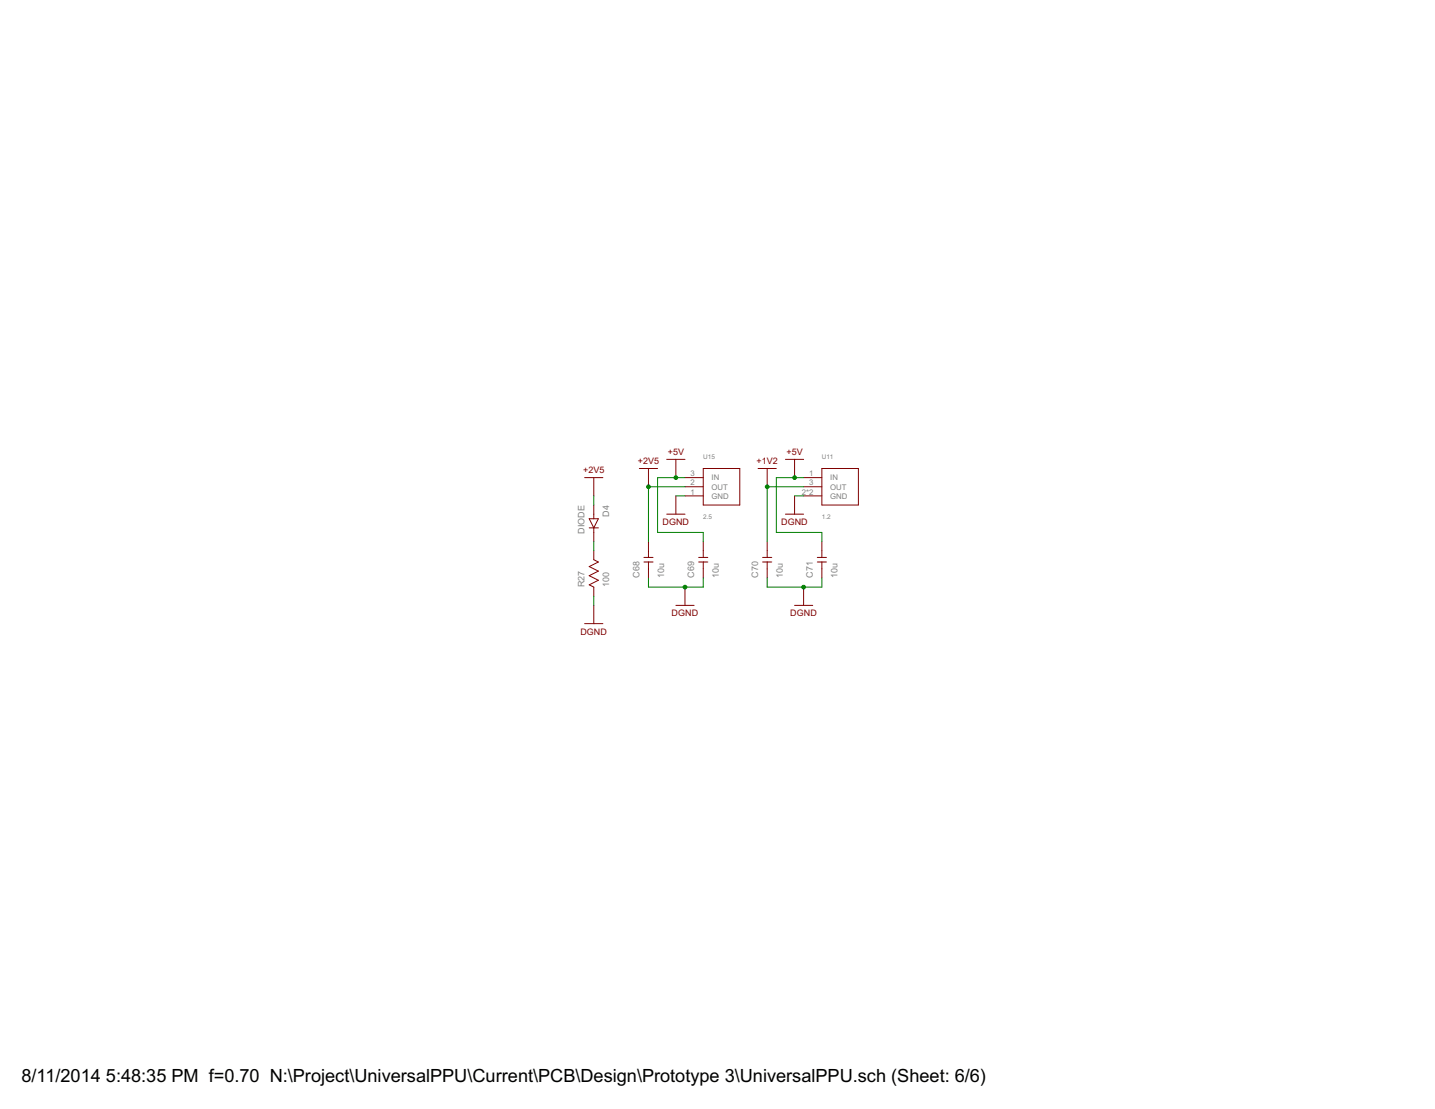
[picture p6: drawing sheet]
<svg xmlns="http://www.w3.org/2000/svg" width="279mm" height="216mm" viewBox="0 0 279 216" stroke-linecap="round" stroke-linejoin="round" font-family="sans-serif">
<g fill="none" stroke="#800000" stroke-width=".19">
<path d="M113.8 93h3.6M115.6 93v3.5M115.6 98.3v2.7M124.5 91.2h3.5M126.3 91.2v3.6M129.8 89.4h3.6M131.6 89.4v3.6M131.6 96.5v3.6M133.4 93h3.5M133.4 94.8h3.5M133.4 96.5h3.5M136.9 91.2h7.1v7.1h-7.1z"/>
<path d="M147.6 91.2h3.6M149.4 91.2v3.6M152.9 89.4h3.6M154.7 89.4v3.6M154.7 96.5v3.6M156.5 93h3.5M156.5 94.8h3.5M156.5 96.5h3.5M160 91.2h7.1v7.1h-7.1zM114.7 102.8h1.8M114.7 101h1.8l-.9 1.8zM115.6 102.8v2.6"/>
<path d="M115.6 107.2v1.8l.9 .4-1.8 .9 1.8 .9-1.8 .9 1.8 .9-1.8 .9 .9 .4v1.8M115.6 117.9v3.5M125.4 109.4h1.7M125.4 108.5h1.7M126.3 105.4v3.1M126.3 109.4v3.1M129.8 100.1h3.6M131.6 117.9h3.5M133.4 114.3v3.6M136 109.4h1.8M136 108.5h1.8M136.9 105.4v3.1"/>
<path d="M136.9 109.4v3.1M148.5 109.4h1.8M148.5 108.5h1.8M149.4 105.4v3.1M149.4 109.4v3.1M152.9 100.1h3.6M154.7 117.9h3.5M156.5 114.3v3.6M159.1 109.4h1.8M159.1 108.5h1.8M160 105.4v3.1M160 109.4v3.1"/>
<path d="M113.8 121.4h3.6"/>
</g>
<path d="M115.6 96.5v1.8M131.6 96.5h1.8M133.4 93h-5.4v10.7h8.9v1.7M133.4 94.8h-7.1v10.6M154.7 96.5h1.8M156.5 93h-5.3v10.7h8.8v1.7M156.5 94.8h-7.1v10.6M115.6 105.4v1.8M115.6 116.1v1.8M126.3 112.5v1.8h10.6v-1.8M149.4 112.5v1.8h10.6v-1.8" fill="none" stroke="#008000" stroke-width=".19"/>
<g fill="#008000" stroke="#008000" stroke-width=".19">
<circle cx="131.6" cy="93" r=".36"/>
<circle cx="154.7" cy="93" r=".36"/>
<circle cx="126.3" cy="94.8" r=".36"/>
<circle cx="133.4" cy="114.3" r=".36"/>
<circle cx="156.5" cy="114.3" r=".36"/>
<circle cx="149.4" cy="94.8" r=".36"/>
</g>
<g font-size="4">
<text x="4.2" y="210.7">8/11/2014</text>
<text x="20.6" y="210.7">5:48:35 PM f=0.70 N:\Project\UniversalPPU\Current\PCB\Design\Prototype 3\UniversalPPU.sch (Sheet: 6/6)</text>
</g>
<g font-size="1.9" fill="#800000">
<text x="130" y="88.5">+5V</text>
<text x="153.1" y="88.5">+5V</text>
<text x="113.6" y="92.1">+2V5</text>
<text x="124.2" y="90.3">+2V5</text>
<text x="147.3" y="90.3">+1V2</text>
<text x="129" y="102.2">DGND</text>
<text x="152.1" y="102.2">DGND</text>
<text x="130.8" y="120">DGND</text>
<text x="153.9" y="120">DGND</text>
<text x="113" y="123.5">DGND</text>
</g>
<g font-size="1.9" fill="#808080">
<text x="118.6" y="100.6" transform="rotate(-90 118.6 100.6)">D4</text>
<text x="113.8" y="103.9" transform="rotate(-90 113.8 103.9)">DIODE</text>
<text x="124.5" y="112.5" transform="rotate(-90 124.5 112.5)">C68</text>
<text x="129.3" y="112.5" transform="rotate(-90 129.3 112.5)">10u</text>
<text x="135.2" y="112.5" transform="rotate(-90 135.2 112.5)">C69</text>
<text x="140" y="112.5" transform="rotate(-90 140 112.5)">10u</text>
<text x="147.6" y="112.5" transform="rotate(-90 147.6 112.5)">C70</text>
<text x="152.4" y="112.5" transform="rotate(-90 152.4 112.5)">10u</text>
<text x="158.3" y="112.5" transform="rotate(-90 158.3 112.5)">C71</text>
<text x="163.1" y="112.5" transform="rotate(-90 163.1 112.5)">10u</text>
<text x="113.8" y="114.3" transform="rotate(-90 113.8 114.3)">R27</text>
<text x="118.6" y="114.3" transform="rotate(-90 118.6 114.3)">100</text>
</g>
<g font-size="1.7" fill="#808080">
<text x="134.5" y="92.7">3</text>
<text x="134.5" y="94.5">2</text>
<text x="138.6" y="93.5">IN</text>
<text x="138.6" y="95.3">OUT</text>
<text x="157.6" y="92.7">1</text>
<text x="157.6" y="94.5">3</text>
<text x="161.7" y="93.5">IN</text>
<text x="161.7" y="95.3">OUT</text>
<text x="134.5" y="96.3">1</text>
<text x="138.6" y="97.1">GND</text>
<text x="156.1" y="96.3">2*2</text>
<text x="161.7" y="97.1">GND</text>
</g>
<g font-size="1.4" fill="#808080">
<text x="136.9" y="89.4">U15</text>
<text x="160" y="89.4">U11</text>
<text x="136.9" y="101">2.5</text>
<text x="160" y="101">1.2</text>
</g>
</svg>
